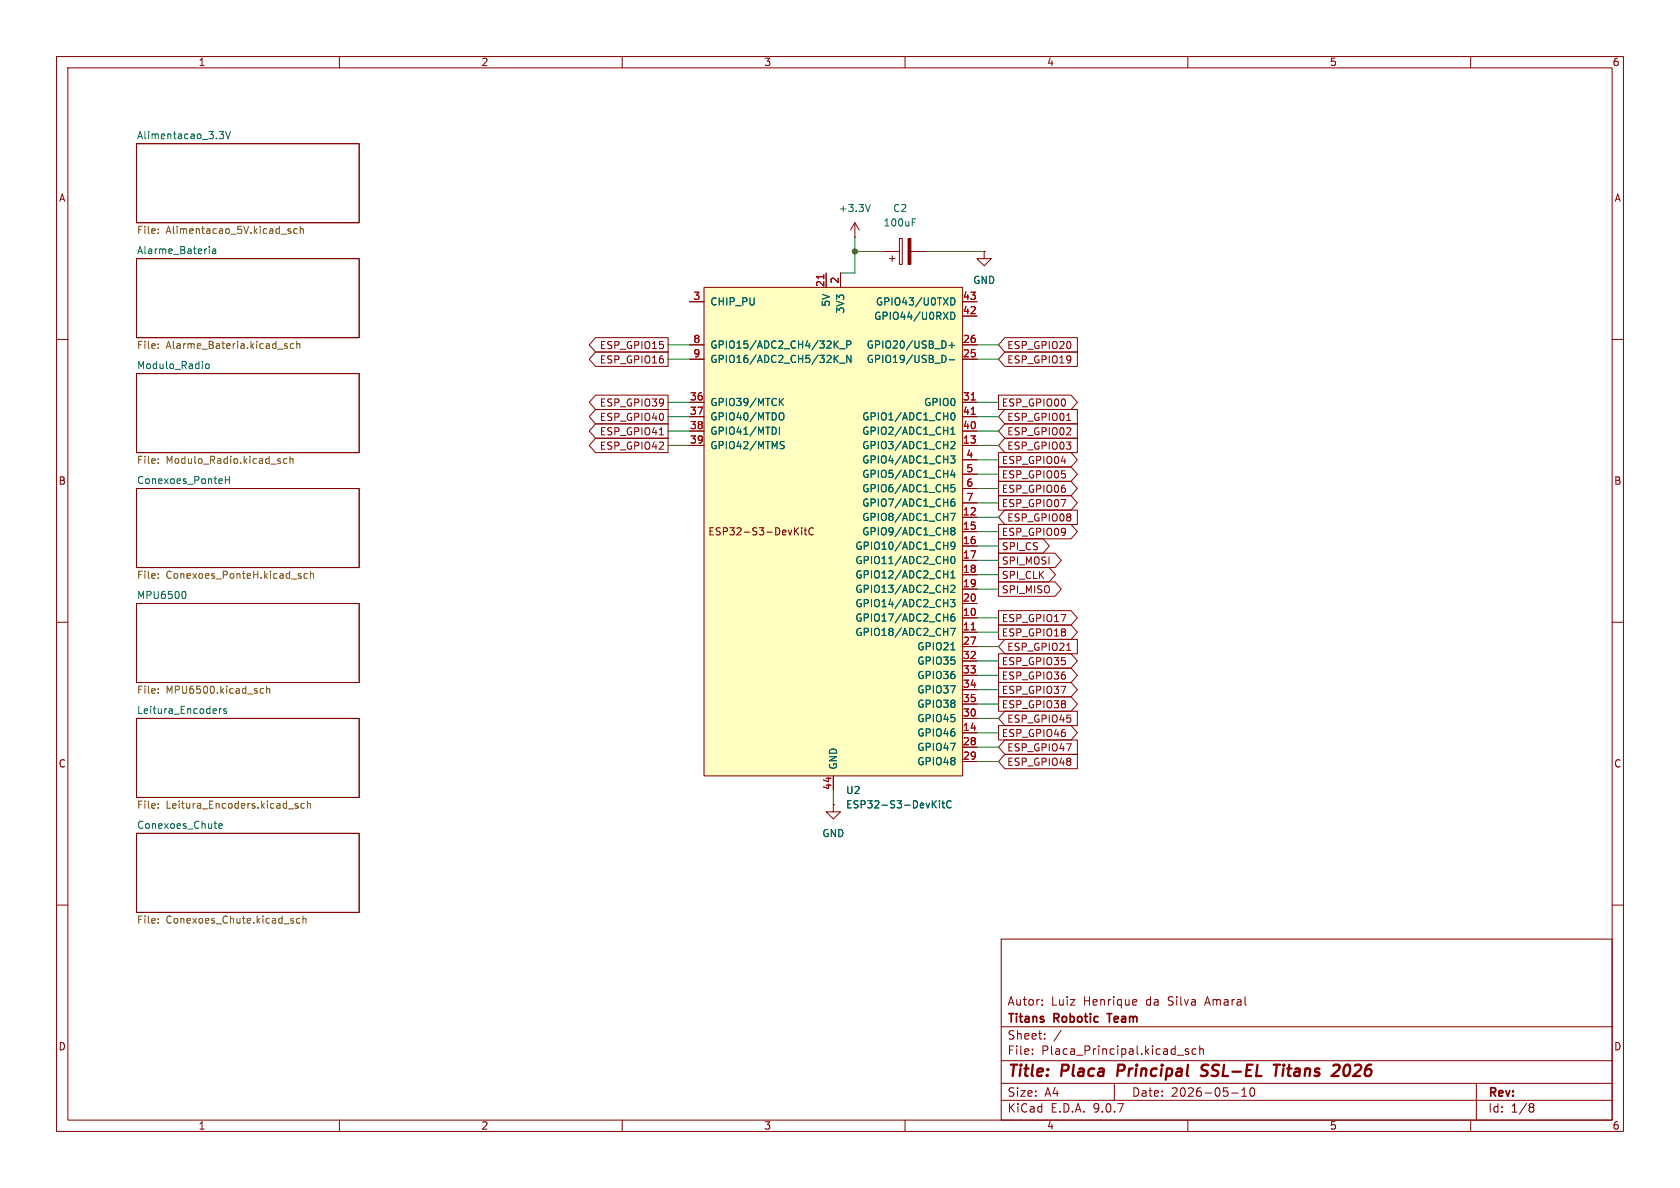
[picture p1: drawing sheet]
(kicad_sch
 (version 20250114)
 (generator "eeschema")
 (generator_version "9.0")
 (paper "A4")
 (title_block
  (title "Placa Principal SSL-EL Titans 2026")
  (date "2026-05-10")
  (company "Titans Robotic Team")
  (comment 1 "Autor: Luiz Henrique da Silva Amaral"))
 (lib_symbols
  (symbol "Device:C_Polarized"
   (pin_numbers (hide yes))
   (pin_names
    (offset 0.254)) (exclude_from_sim no) (in_bom yes) (on_board yes)
   (property "Reference" "C" (at 0.635 2.54 0) (effects (font (size 1.27 1.27)) (justify left)))
   (property "Value" "C_Polarized" (at 0.635 -2.54 0) (effects (font (size 1.27 1.27)) (justify left)))
   (property "Footprint" "" (at 0.9652 -3.81 0) (effects (font (size 1.27 1.27)) (hide yes)))
   (property "Datasheet" "~" (at 0 0 0) (effects (font (size 1.27 1.27)) (hide yes)))
   (property "Description" "Polarized capacitor" (at 0 0 0) (effects (font (size 1.27 1.27)) (hide yes)))
   (symbol "C_Polarized_0_1"
    (rectangle (start -2.286 0.508) (end 2.286 1.016) (stroke (width 0) (type default)) (fill (type none)))
    (polyline (pts (xy -1.778 2.286) (xy -0.762 2.286)) (stroke (width 0) (type default)) (fill (type none)))
    (polyline (pts (xy -1.27 2.794) (xy -1.27 1.778)) (stroke (width 0) (type default)) (fill (type none)))
    (rectangle (start 2.286 -0.508) (end -2.286 -1.016) (stroke (width 0) (type default)) (fill (type outline))))
   (symbol "C_Polarized_1_1"
    (pin passive line (at 0 3.81 270) (length 2.794) (name "~" (effects (font (size 1.27 1.27)))) (number "1" (effects (font (size 1.27 1.27)))))
    (pin passive line (at 0 -3.81 90) (length 2.794) (name "~" (effects (font (size 1.27 1.27)))) (number "2" (effects (font (size 1.27 1.27))))))
   (embedded_fonts no))
  (symbol "PCM_Espressif:ESP32-S3-DevKitC"
   (pin_names
    (offset 1.016)) (exclude_from_sim no) (in_bom yes) (on_board yes)
   (property "Reference" "U" (at -22.86 48.26 0) (effects (font (size 1.27 1.27)) (justify left)))
   (property "Value" "ESP32-S3-DevKitC" (at -22.86 45.72 0) (effects (font (size 1.27 1.27)) (justify left)))
   (property "Footprint" "PCM_Espressif:ESP32-S3-DevKitC" (at 0 -57.15 0) (effects (font (size 1.27 1.27)) (hide yes)))
   (property "Datasheet" "" (at -59.69 -2.54 0) (effects (font (size 1.27 1.27)) (hide yes)))
   (property "Description" "ESP32-S3-DevKitC" (at 0 0 0) (effects (font (size 1.27 1.27)) (hide yes)))
   (symbol "ESP32-S3-DevKitC_0_0"
    (text "ESP32-S3-DevKitC" (at -12.7 0 0) (effects (font (size 1.27 1.27))))
    (pin bidirectional line (at -25.4 15.24 0) (length 2.54) (name "GPIO42/MTMS" (effects (font (size 1.27 1.27)))) (number "39" (effects (font (size 1.27 1.27)))))
    (pin power_in line (at 0 -45.72 90) (length 2.54) (name "GND" (effects (font (size 1.27 1.27)))) (number "44" (effects (font (size 1.27 1.27)))))
    (pin bidirectional line (at 25.4 40.64 180) (length 2.54) (name "GPIO43/U0TXD" (effects (font (size 1.27 1.27)))) (number "43" (effects (font (size 1.27 1.27)))))
    (pin bidirectional line (at 25.4 38.1 180) (length 2.54) (name "GPIO44/U0RXD" (effects (font (size 1.27 1.27)))) (number "42" (effects (font (size 1.27 1.27)))))
    (pin bidirectional line (at 25.4 20.32 180) (length 2.54) (name "GPIO1/ADC1_CH0" (effects (font (size 1.27 1.27)))) (number "41" (effects (font (size 1.27 1.27)))))
    (pin bidirectional line (at 25.4 17.78 180) (length 2.54) (name "GPIO2/ADC1_CH1" (effects (font (size 1.27 1.27)))) (number "40" (effects (font (size 1.27 1.27)))))
    (pin bidirectional line (at 25.4 -10.16 180) (length 2.54) (name "GPIO13/ADC2_CH2" (effects (font (size 1.27 1.27)))) (number "19" (effects (font (size 1.27 1.27)))))
    (pin bidirectional line (at 25.4 -35.56 180) (length 2.54) (name "GPIO46" (effects (font (size 1.27 1.27)))) (number "14" (effects (font (size 1.27 1.27))))))
   (symbol "ESP32-S3-DevKitC_0_1"
    (rectangle (start -22.86 43.18) (end 22.86 -43.18) (stroke (width 0) (type default)) (fill (type background)))
    (pin power_in line (at 1.27 45.72 270) (length 2.54) (name "3V3" (effects (font (size 1.27 1.27)))) (number "2" (effects (font (size 1.27 1.27))))))
   (symbol "ESP32-S3-DevKitC_1_1"
    (pin input line (at -25.4 40.64 0) (length 2.54) (name "CHIP_PU" (effects (font (size 1.27 1.27)))) (number "3" (effects (font (size 1.27 1.27)))))
    (pin bidirectional line (at -25.4 33.02 0) (length 2.54) (name "GPIO15/ADC2_CH4/32K_P" (effects (font (size 1.27 1.27)))) (number "8" (effects (font (size 1.27 1.27)))))
    (pin bidirectional line (at -25.4 30.48 0) (length 2.54) (name "GPIO16/ADC2_CH5/32K_N" (effects (font (size 1.27 1.27)))) (number "9" (effects (font (size 1.27 1.27)))))
    (pin bidirectional line (at -25.4 22.86 0) (length 2.54) (name "GPIO39/MTCK" (effects (font (size 1.27 1.27)))) (number "36" (effects (font (size 1.27 1.27)))))
    (pin bidirectional line (at -25.4 20.32 0) (length 2.54) (name "GPIO40/MTDO" (effects (font (size 1.27 1.27)))) (number "37" (effects (font (size 1.27 1.27)))))
    (pin bidirectional line (at -25.4 17.78 0) (length 2.54) (name "GPIO41/MTDI" (effects (font (size 1.27 1.27)))) (number "38" (effects (font (size 1.27 1.27)))))
    (pin power_in line (at -1.27 45.72 270) (length 2.54) (name "5V" (effects (font (size 1.27 1.27)))) (number "21" (effects (font (size 1.27 1.27)))))
    (pin passive line (at 0 -45.72 90) (length 2.54) (hide yes) (name "GND" (effects (font (size 1.27 1.27)))) (number "22" (effects (font (size 1.27 1.27)))))
    (pin passive line (at 0 -45.72 90) (length 2.54) (hide yes) (name "GND" (effects (font (size 1.27 1.27)))) (number "23" (effects (font (size 1.27 1.27)))))
    (pin passive line (at 0 -45.72 90) (length 2.54) (hide yes) (name "GND" (effects (font (size 1.27 1.27)))) (number "24" (effects (font (size 1.27 1.27)))))
    (pin passive line (at 1.27 45.72 270) (length 2.54) (hide yes) (name "3V3" (effects (font (size 1.27 1.27)))) (number "1" (effects (font (size 1.27 1.27)))))
    (pin bidirectional line (at 25.4 33.02 180) (length 2.54) (name "GPIO20/USB_D+" (effects (font (size 1.27 1.27)))) (number "26" (effects (font (size 1.27 1.27)))))
    (pin bidirectional line (at 25.4 30.48 180) (length 2.54) (name "GPIO19/USB_D-" (effects (font (size 1.27 1.27)))) (number "25" (effects (font (size 1.27 1.27)))))
    (pin bidirectional line (at 25.4 22.86 180) (length 2.54) (name "GPIO0" (effects (font (size 1.27 1.27)))) (number "31" (effects (font (size 1.27 1.27)))))
    (pin bidirectional line (at 25.4 15.24 180) (length 2.54) (name "GPIO3/ADC1_CH2" (effects (font (size 1.27 1.27)))) (number "13" (effects (font (size 1.27 1.27)))))
    (pin bidirectional line (at 25.4 12.7 180) (length 2.54) (name "GPIO4/ADC1_CH3" (effects (font (size 1.27 1.27)))) (number "4" (effects (font (size 1.27 1.27)))))
    (pin bidirectional line (at 25.4 10.16 180) (length 2.54) (name "GPIO5/ADC1_CH4" (effects (font (size 1.27 1.27)))) (number "5" (effects (font (size 1.27 1.27)))))
    (pin bidirectional line (at 25.4 7.62 180) (length 2.54) (name "GPIO6/ADC1_CH5" (effects (font (size 1.27 1.27)))) (number "6" (effects (font (size 1.27 1.27)))))
    (pin bidirectional line (at 25.4 5.08 180) (length 2.54) (name "GPIO7/ADC1_CH6" (effects (font (size 1.27 1.27)))) (number "7" (effects (font (size 1.27 1.27)))))
    (pin bidirectional line (at 25.4 2.54 180) (length 2.54) (name "GPIO8/ADC1_CH7" (effects (font (size 1.27 1.27)))) (number "12" (effects (font (size 1.27 1.27)))))
    (pin bidirectional line (at 25.4 0 180) (length 2.54) (name "GPIO9/ADC1_CH8" (effects (font (size 1.27 1.27)))) (number "15" (effects (font (size 1.27 1.27)))))
    (pin bidirectional line (at 25.4 -2.54 180) (length 2.54) (name "GPIO10/ADC1_CH9" (effects (font (size 1.27 1.27)))) (number "16" (effects (font (size 1.27 1.27)))))
    (pin bidirectional line (at 25.4 -5.08 180) (length 2.54) (name "GPIO11/ADC2_CH0" (effects (font (size 1.27 1.27)))) (number "17" (effects (font (size 1.27 1.27)))))
    (pin bidirectional line (at 25.4 -7.62 180) (length 2.54) (name "GPIO12/ADC2_CH1" (effects (font (size 1.27 1.27)))) (number "18" (effects (font (size 1.27 1.27)))))
    (pin bidirectional line (at 25.4 -12.7 180) (length 2.54) (name "GPIO14/ADC2_CH3" (effects (font (size 1.27 1.27)))) (number "20" (effects (font (size 1.27 1.27)))))
    (pin bidirectional line (at 25.4 -15.24 180) (length 2.54) (name "GPIO17/ADC2_CH6" (effects (font (size 1.27 1.27)))) (number "10" (effects (font (size 1.27 1.27)))))
    (pin bidirectional line (at 25.4 -17.78 180) (length 2.54) (name "GPIO18/ADC2_CH7" (effects (font (size 1.27 1.27)))) (number "11" (effects (font (size 1.27 1.27)))))
    (pin bidirectional line (at 25.4 -20.32 180) (length 2.54) (name "GPIO21" (effects (font (size 1.27 1.27)))) (number "27" (effects (font (size 1.27 1.27)))))
    (pin bidirectional line (at 25.4 -22.86 180) (length 2.54) (name "GPIO35" (effects (font (size 1.27 1.27)))) (number "32" (effects (font (size 1.27 1.27)))))
    (pin bidirectional line (at 25.4 -25.4 180) (length 2.54) (name "GPIO36" (effects (font (size 1.27 1.27)))) (number "33" (effects (font (size 1.27 1.27)))))
    (pin bidirectional line (at 25.4 -27.94 180) (length 2.54) (name "GPIO37" (effects (font (size 1.27 1.27)))) (number "34" (effects (font (size 1.27 1.27)))))
    (pin bidirectional line (at 25.4 -30.48 180) (length 2.54) (name "GPIO38" (effects (font (size 1.27 1.27)))) (number "35" (effects (font (size 1.27 1.27)))))
    (pin bidirectional line (at 25.4 -33.02 180) (length 2.54) (name "GPIO45" (effects (font (size 1.27 1.27)))) (number "30" (effects (font (size 1.27 1.27)))))
    (pin bidirectional line (at 25.4 -38.1 180) (length 2.54) (name "GPIO47" (effects (font (size 1.27 1.27)))) (number "28" (effects (font (size 1.27 1.27)))))
    (pin bidirectional line (at 25.4 -40.64 180) (length 2.54) (name "GPIO48" (effects (font (size 1.27 1.27)))) (number "29" (effects (font (size 1.27 1.27))))))
   (embedded_fonts no))
  (symbol "power:+3.3V"
   (power)
   (pin_numbers (hide yes))
   (pin_names
    (offset 0) (hide yes)) (exclude_from_sim no) (in_bom yes) (on_board yes)
   (property "Reference" "#PWR" (at 0 -3.81 0) (effects (font (size 1.27 1.27)) (hide yes)))
   (property "Value" "+3.3V" (at 0 3.556 0) (effects (font (size 1.27 1.27))))
   (property "Footprint" "" (at 0 0 0) (effects (font (size 1.27 1.27)) (hide yes)))
   (property "Datasheet" "" (at 0 0 0) (effects (font (size 1.27 1.27)) (hide yes)))
   (property "Description" "Power symbol creates a global label with name \"+3.3V\"" (at 0 0 0) (effects (font (size 1.27 1.27)) (hide yes)))
   (symbol "+3.3V_0_1"
    (polyline (pts (xy -0.762 1.27) (xy 0 2.54)) (stroke (width 0) (type default)) (fill (type none)))
    (polyline (pts (xy 0 2.54) (xy 0.762 1.27)) (stroke (width 0) (type default)) (fill (type none)))
    (polyline (pts (xy 0 0) (xy 0 2.54)) (stroke (width 0) (type default)) (fill (type none))))
   (symbol "+3.3V_1_1"
    (pin power_in line (at 0 0 90) (length 0) (name "~" (effects (font (size 1.27 1.27)))) (number "1" (effects (font (size 1.27 1.27))))))
   (embedded_fonts no))
  (symbol "power:GND"
   (power)
   (pin_numbers (hide yes))
   (pin_names
    (offset 0) (hide yes)) (exclude_from_sim no) (in_bom yes) (on_board yes)
   (property "Reference" "#PWR" (at 0 -6.35 0) (effects (font (size 1.27 1.27)) (hide yes)))
   (property "Value" "GND" (at 0 -3.81 0) (effects (font (size 1.27 1.27))))
   (property "Footprint" "" (at 0 0 0) (effects (font (size 1.27 1.27)) (hide yes)))
   (property "Datasheet" "" (at 0 0 0) (effects (font (size 1.27 1.27)) (hide yes)))
   (property "Description" "Power symbol creates a global label with name \"GND\" , ground" (at 0 0 0) (effects (font (size 1.27 1.27)) (hide yes)))
   (symbol "GND_0_1"
    (polyline (pts (xy 0 0) (xy 0 -1.27) (xy 1.27 -1.27) (xy 0 -2.54) (xy -1.27 -1.27) (xy 0 -1.27)) (stroke (width 0) (type default)) (fill (type none))))
   (symbol "GND_1_1"
    (pin power_in line (at 0 0 270) (length 0) (name "~" (effects (font (size 1.27 1.27)))) (number "1" (effects (font (size 1.27 1.27))))))
   (embedded_fonts no)))
 (junction
  (at 151.13 44.45)
  (diameter 0)
  (color 0 0 0 0))
 (wire
  (pts (xy 172.72 129.54) (xy 176.53 129.54))
  (stroke (width 0) (type default)))
 (wire
  (pts (xy 172.72 114.3) (xy 176.53 114.3))
  (stroke (width 0) (type default)))
 (wire
  (pts (xy 172.72 73.66) (xy 176.53 73.66))
  (stroke (width 0) (type default)))
 (wire
  (pts (xy 147.32 139.7) (xy 147.32 142.24))
  (stroke (width 0) (type default)))
 (wire
  (pts (xy 172.72 88.9) (xy 176.53 88.9))
  (stroke (width 0) (type default)))
 (wire
  (pts (xy 172.72 93.98) (xy 176.53 93.98))
  (stroke (width 0) (type default)))
 (wire
  (pts (xy 151.13 48.26) (xy 151.13 44.45))
  (stroke (width 0) (type default)))
 (wire
  (pts (xy 172.72 96.52) (xy 176.53 96.52))
  (stroke (width 0) (type default)))
 (wire
  (pts (xy 172.72 81.28) (xy 176.53 81.28))
  (stroke (width 0) (type default)))
 (wire
  (pts (xy 151.13 44.45) (xy 156.21 44.45))
  (stroke (width 0) (type default)))
 (wire
  (pts (xy 172.72 132.08) (xy 176.53 132.08))
  (stroke (width 0) (type default)))
 (wire
  (pts (xy 172.72 119.38) (xy 176.53 119.38))
  (stroke (width 0) (type default)))
 (wire
  (pts (xy 172.72 76.2) (xy 176.53 76.2))
  (stroke (width 0) (type default)))
 (wire
  (pts (xy 172.72 83.82) (xy 176.53 83.82))
  (stroke (width 0) (type default)))
 (wire
  (pts (xy 118.11 71.12) (xy 121.92 71.12))
  (stroke (width 0) (type default)))
 (wire
  (pts (xy 172.72 127) (xy 176.53 127))
  (stroke (width 0) (type default)))
 (wire
  (pts (xy 118.11 76.2) (xy 121.92 76.2))
  (stroke (width 0) (type default)))
 (wire
  (pts (xy 118.11 73.66) (xy 121.92 73.66))
  (stroke (width 0) (type default)))
 (wire
  (pts (xy 172.72 104.14) (xy 176.53 104.14))
  (stroke (width 0) (type default)))
 (wire
  (pts (xy 172.72 86.36) (xy 176.53 86.36))
  (stroke (width 0) (type default)))
 (wire
  (pts (xy 172.72 78.74) (xy 176.53 78.74))
  (stroke (width 0) (type default)))
 (wire
  (pts (xy 118.11 78.74) (xy 121.92 78.74))
  (stroke (width 0) (type default)))
 (wire
  (pts (xy 163.83 44.45) (xy 173.99 44.45))
  (stroke (width 0) (type default)))
 (wire
  (pts (xy 172.72 71.12) (xy 176.53 71.12))
  (stroke (width 0) (type default)))
 (wire
  (pts (xy 172.72 99.06) (xy 176.53 99.06))
  (stroke (width 0) (type default)))
 (wire
  (pts (xy 172.72 121.92) (xy 176.53 121.92))
  (stroke (width 0) (type default)))
 (wire
  (pts (xy 151.13 44.45) (xy 151.13 41.91))
  (stroke (width 0) (type default)))
 (wire
  (pts (xy 172.72 109.22) (xy 176.53 109.22))
  (stroke (width 0) (type default)))
 (wire
  (pts (xy 172.72 101.6) (xy 176.53 101.6))
  (stroke (width 0) (type default)))
 (wire
  (pts (xy 172.72 60.96) (xy 176.53 60.96))
  (stroke (width 0) (type default)))
 (wire
  (pts (xy 172.72 124.46) (xy 176.53 124.46))
  (stroke (width 0) (type default)))
 (wire
  (pts (xy 172.72 91.44) (xy 176.53 91.44))
  (stroke (width 0) (type default)))
 (wire
  (pts (xy 172.72 134.62) (xy 176.53 134.62))
  (stroke (width 0) (type default)))
 (wire
  (pts (xy 148.59 48.26) (xy 151.13 48.26))
  (stroke (width 0) (type default)))
 (wire
  (pts (xy 118.11 63.5) (xy 121.92 63.5))
  (stroke (width 0) (type default)))
 (wire
  (pts (xy 172.72 116.84) (xy 176.53 116.84))
  (stroke (width 0) (type default)))
 (wire
  (pts (xy 172.72 63.5) (xy 176.53 63.5))
  (stroke (width 0) (type default)))
 (wire
  (pts (xy 172.72 111.76) (xy 176.53 111.76))
  (stroke (width 0) (type default)))
 (wire
  (pts (xy 118.11 60.96) (xy 121.92 60.96))
  (stroke (width 0) (type default)))
 (global_label "ESP_GPIO07"
  (shape output)
  (at 176.53 88.9 0)
  (fields_autoplaced yes)
  (effects (font (size 1.27 1.27)) (justify left))
  (property "Intersheetrefs" "${INTERSHEET_REFS}" (at 191.0056 88.9 0) (effects (font (size 1.27 1.27)) (justify left) (hide yes))))
 (global_label "ESP_GPIO05"
  (shape output)
  (at 176.53 83.82 0)
  (fields_autoplaced yes)
  (effects (font (size 1.27 1.27)) (justify left))
  (property "Intersheetrefs" "${INTERSHEET_REFS}" (at 191.0056 83.82 0) (effects (font (size 1.27 1.27)) (justify left) (hide yes))))
 (global_label "ESP_GPIO00"
  (shape output)
  (at 176.53 71.12 0)
  (fields_autoplaced yes)
  (effects (font (size 1.27 1.27)) (justify left))
  (property "Intersheetrefs" "${INTERSHEET_REFS}" (at 191.0056 71.12 0) (effects (font (size 1.27 1.27)) (justify left) (hide yes))))
 (global_label "ESP_GPIO06"
  (shape output)
  (at 176.53 86.36 0)
  (fields_autoplaced yes)
  (effects (font (size 1.27 1.27)) (justify left))
  (property "Intersheetrefs" "${INTERSHEET_REFS}" (at 191.0056 86.36 0) (effects (font (size 1.27 1.27)) (justify left) (hide yes))))
 (global_label "ESP_GPIO37"
  (shape output)
  (at 176.53 121.92 0)
  (fields_autoplaced yes)
  (effects (font (size 1.27 1.27)) (justify left))
  (property "Intersheetrefs" "${INTERSHEET_REFS}" (at 191.0056 121.92 0) (effects (font (size 1.27 1.27)) (justify left) (hide yes))))
 (global_label "ESP_GPIO35"
  (shape output)
  (at 176.53 116.84 0)
  (fields_autoplaced yes)
  (effects (font (size 1.27 1.27)) (justify left))
  (property "Intersheetrefs" "${INTERSHEET_REFS}" (at 191.0056 116.84 0) (effects (font (size 1.27 1.27)) (justify left) (hide yes))))
 (global_label "ESP_GPIO19"
  (shape input)
  (at 176.53 63.5 0)
  (fields_autoplaced yes)
  (effects (font (size 1.27 1.27)) (justify left))
  (property "Intersheetrefs" "${INTERSHEET_REFS}" (at 191.0056 63.5 0) (effects (font (size 1.27 1.27)) (justify left) (hide yes))))
 (global_label "ESP_GPIO08"
  (shape input)
  (at 176.53 91.44 0)
  (fields_autoplaced yes)
  (effects (font (size 1.27 1.27)) (justify left))
  (property "Intersheetrefs" "${INTERSHEET_REFS}" (at 191.0056 91.44 0) (effects (font (size 1.27 1.27)) (justify left) (hide yes))))
 (global_label "ESP_GPIO01"
  (shape input)
  (at 176.53 73.66 0)
  (fields_autoplaced yes)
  (effects (font (size 1.27 1.27)) (justify left))
  (property "Intersheetrefs" "${INTERSHEET_REFS}" (at 191.0056 73.66 0) (effects (font (size 1.27 1.27)) (justify left) (hide yes))))
 (global_label "ESP_GPIO47"
  (shape input)
  (at 176.53 132.08 0)
  (fields_autoplaced yes)
  (effects (font (size 1.27 1.27)) (justify left))
  (property "Intersheetrefs" "${INTERSHEET_REFS}" (at 191.0056 132.08 0) (effects (font (size 1.27 1.27)) (justify left) (hide yes))))
 (global_label "SPI_CLK"
  (shape output)
  (at 176.53 101.6 0)
  (fields_autoplaced yes)
  (effects (font (size 1.27 1.27)) (justify left))
  (property "Intersheetrefs" "${INTERSHEET_REFS}" (at 187.1352 101.6 0) (effects (font (size 1.27 1.27)) (justify left) (hide yes))))
 (global_label "ESP_GPIO45"
  (shape input)
  (at 176.53 127 0)
  (fields_autoplaced yes)
  (effects (font (size 1.27 1.27)) (justify left))
  (property "Intersheetrefs" "${INTERSHEET_REFS}" (at 191.0056 127 0) (effects (font (size 1.27 1.27)) (justify left) (hide yes))))
 (global_label "ESP_GPIO20"
  (shape input)
  (at 176.53 60.96 0)
  (fields_autoplaced yes)
  (effects (font (size 1.27 1.27)) (justify left))
  (property "Intersheetrefs" "${INTERSHEET_REFS}" (at 191.0056 60.96 0) (effects (font (size 1.27 1.27)) (justify left) (hide yes))))
 (global_label "SPI_CS"
  (shape output)
  (at 176.53 96.52 0)
  (fields_autoplaced yes)
  (effects (font (size 1.27 1.27)) (justify left))
  (property "Intersheetrefs" "${INTERSHEET_REFS}" (at 186.0466 96.52 0) (effects (font (size 1.27 1.27)) (justify left) (hide yes))))
 (global_label "ESP_GPIO16"
  (shape output)
  (at 118.11 63.5 180)
  (fields_autoplaced yes)
  (effects (font (size 1.27 1.27)) (justify right))
  (property "Intersheetrefs" "${INTERSHEET_REFS}" (at 103.6344 63.5 0) (effects (font (size 1.27 1.27)) (justify right) (hide yes))))
 (global_label "ESP_GPIO41"
  (shape output)
  (at 118.11 76.2 180)
  (fields_autoplaced yes)
  (effects (font (size 1.27 1.27)) (justify right))
  (property "Intersheetrefs" "${INTERSHEET_REFS}" (at 103.6344 76.2 0) (effects (font (size 1.27 1.27)) (justify right) (hide yes))))
 (global_label "ESP_GPIO38"
  (shape output)
  (at 176.53 124.46 0)
  (fields_autoplaced yes)
  (effects (font (size 1.27 1.27)) (justify left))
  (property "Intersheetrefs" "${INTERSHEET_REFS}" (at 191.0056 124.46 0) (effects (font (size 1.27 1.27)) (justify left) (hide yes))))
 (global_label "ESP_GPIO36"
  (shape output)
  (at 176.53 119.38 0)
  (fields_autoplaced yes)
  (effects (font (size 1.27 1.27)) (justify left))
  (property "Intersheetrefs" "${INTERSHEET_REFS}" (at 191.0056 119.38 0) (effects (font (size 1.27 1.27)) (justify left) (hide yes))))
 (global_label "ESP_GPIO18"
  (shape output)
  (at 176.53 111.76 0)
  (fields_autoplaced yes)
  (effects (font (size 1.27 1.27)) (justify left))
  (property "Intersheetrefs" "${INTERSHEET_REFS}" (at 191.0056 111.76 0) (effects (font (size 1.27 1.27)) (justify left) (hide yes))))
 (global_label "ESP_GPIO42"
  (shape output)
  (at 118.11 78.74 180)
  (fields_autoplaced yes)
  (effects (font (size 1.27 1.27)) (justify right))
  (property "Intersheetrefs" "${INTERSHEET_REFS}" (at 103.6344 78.74 0) (effects (font (size 1.27 1.27)) (justify right) (hide yes))))
 (global_label "ESP_GPIO39"
  (shape output)
  (at 118.11 71.12 180)
  (fields_autoplaced yes)
  (effects (font (size 1.27 1.27)) (justify right))
  (property "Intersheetrefs" "${INTERSHEET_REFS}" (at 103.6344 71.12 0) (effects (font (size 1.27 1.27)) (justify right) (hide yes))))
 (global_label "ESP_GPIO17"
  (shape output)
  (at 176.53 109.22 0)
  (fields_autoplaced yes)
  (effects (font (size 1.27 1.27)) (justify left))
  (property "Intersheetrefs" "${INTERSHEET_REFS}" (at 191.0056 109.22 0) (effects (font (size 1.27 1.27)) (justify left) (hide yes))))
 (global_label "ESP_GPIO04"
  (shape output)
  (at 176.53 81.28 0)
  (fields_autoplaced yes)
  (effects (font (size 1.27 1.27)) (justify left))
  (property "Intersheetrefs" "${INTERSHEET_REFS}" (at 191.0056 81.28 0) (effects (font (size 1.27 1.27)) (justify left) (hide yes))))
 (global_label "ESP_GPIO02"
  (shape input)
  (at 176.53 76.2 0)
  (fields_autoplaced yes)
  (effects (font (size 1.27 1.27)) (justify left))
  (property "Intersheetrefs" "${INTERSHEET_REFS}" (at 191.0056 76.2 0) (effects (font (size 1.27 1.27)) (justify left) (hide yes))))
 (global_label "SPI_MOSI"
  (shape output)
  (at 176.53 99.06 0)
  (fields_autoplaced yes)
  (effects (font (size 1.27 1.27)) (justify left))
  (property "Intersheetrefs" "${INTERSHEET_REFS}" (at 188.1633 99.06 0) (effects (font (size 1.27 1.27)) (justify left) (hide yes))))
 (global_label "ESP_GPIO21"
  (shape input)
  (at 176.53 114.3 0)
  (fields_autoplaced yes)
  (effects (font (size 1.27 1.27)) (justify left))
  (property "Intersheetrefs" "${INTERSHEET_REFS}" (at 191.0056 114.3 0) (effects (font (size 1.27 1.27)) (justify left) (hide yes))))
 (global_label "ESP_GPIO48"
  (shape input)
  (at 176.53 134.62 0)
  (fields_autoplaced yes)
  (effects (font (size 1.27 1.27)) (justify left))
  (property "Intersheetrefs" "${INTERSHEET_REFS}" (at 191.0056 134.62 0) (effects (font (size 1.27 1.27)) (justify left) (hide yes))))
 (global_label "ESP_GPIO03"
  (shape input)
  (at 176.53 78.74 0)
  (fields_autoplaced yes)
  (effects (font (size 1.27 1.27)) (justify left))
  (property "Intersheetrefs" "${INTERSHEET_REFS}" (at 191.0056 78.74 0) (effects (font (size 1.27 1.27)) (justify left) (hide yes))))
 (global_label "ESP_GPIO09"
  (shape output)
  (at 176.53 93.98 0)
  (fields_autoplaced yes)
  (effects (font (size 1.27 1.27)) (justify left))
  (property "Intersheetrefs" "${INTERSHEET_REFS}" (at 191.0056 93.98 0) (effects (font (size 1.27 1.27)) (justify left) (hide yes))))
 (global_label "SPI_MISO"
  (shape output)
  (at 176.53 104.14 0)
  (fields_autoplaced yes)
  (effects (font (size 1.27 1.27)) (justify left))
  (property "Intersheetrefs" "${INTERSHEET_REFS}" (at 188.1633 104.14 0) (effects (font (size 1.27 1.27)) (justify left) (hide yes))))
 (global_label "ESP_GPIO15"
  (shape output)
  (at 118.11 60.96 180)
  (fields_autoplaced yes)
  (effects (font (size 1.27 1.27)) (justify right))
  (property "Intersheetrefs" "${INTERSHEET_REFS}" (at 103.6344 60.96 0) (effects (font (size 1.27 1.27)) (justify right) (hide yes))))
 (global_label "ESP_GPIO46"
  (shape output)
  (at 176.53 129.54 0)
  (fields_autoplaced yes)
  (effects (font (size 1.27 1.27)) (justify left))
  (property "Intersheetrefs" "${INTERSHEET_REFS}" (at 191.0056 129.54 0) (effects (font (size 1.27 1.27)) (justify left) (hide yes))))
 (global_label "ESP_GPIO40"
  (shape output)
  (at 118.11 73.66 180)
  (fields_autoplaced yes)
  (effects (font (size 1.27 1.27)) (justify right))
  (property "Intersheetrefs" "${INTERSHEET_REFS}" (at 103.6344 73.66 0) (effects (font (size 1.27 1.27)) (justify right) (hide yes))))
 (symbol
  (lib_id "PCM_Espressif:ESP32-S3-DevKitC")
  (at 147.32 93.98 0)
  (unit 1)
  (exclude_from_sim no)
  (in_bom yes)
  (on_board yes)
  (dnp no)
  (fields_autoplaced yes)
  (property "Reference" "U2" (at 149.4633 139.7 0) (effects (font (size 1.27 1.27)) (justify left)))
  (property "Value" "ESP32-S3-DevKitC" (at 149.4633 142.24 0) (effects (font (size 1.27 1.27)) (justify left)))
  (property "Footprint" "PCM_Espressif:ESP32-S3-DevKitC" (at 147.32 151.13 0) (effects (font (size 1.27 1.27)) (hide yes)))
  (property "Datasheet" "" (at 87.63 96.52 0) (effects (font (size 1.27 1.27)) (hide yes)))
  (property "Description" "ESP32-S3-DevKitC" (at 147.32 93.98 0) (effects (font (size 1.27 1.27)) (hide yes)))
  (pin "20")
  (pin "24")
  (pin "44")
  (pin "23")
  (pin "26")
  (pin "13")
  (pin "29")
  (pin "41")
  (pin "14")
  (pin "39")
  (pin "19")
  (pin "25")
  (pin "33")
  (pin "4")
  (pin "17")
  (pin "42")
  (pin "35")
  (pin "5")
  (pin "6")
  (pin "12")
  (pin "9")
  (pin "34")
  (pin "18")
  (pin "28")
  (pin "7")
  (pin "11")
  (pin "21")
  (pin "22")
  (pin "3")
  (pin "31")
  (pin "40")
  (pin "10")
  (pin "8")
  (pin "15")
  (pin "43")
  (pin "37")
  (pin "2")
  (pin "1")
  (pin "16")
  (pin "27")
  (pin "32")
  (pin "36")
  (pin "38")
  (pin "30"))
 (symbol
  (lib_id "power:+3.3V")
  (at 151.13 41.91 0)
  (unit 1)
  (exclude_from_sim no)
  (in_bom yes)
  (on_board yes)
  (dnp no)
  (fields_autoplaced yes)
  (property "Reference" "#PWR019" (at 151.13 45.72 0) (effects (font (size 1.27 1.27)) (hide yes)))
  (property "Value" "+3.3V" (at 151.13 36.83 0) (effects (font (size 1.27 1.27))))
  (property "Footprint" "" (at 151.13 41.91 0) (effects (font (size 1.27 1.27)) (hide yes)))
  (property "Datasheet" "" (at 151.13 41.91 0) (effects (font (size 1.27 1.27)) (hide yes)))
  (property "Description" "Power symbol creates a global label with name \"+3.3V\"" (at 151.13 41.91 0) (effects (font (size 1.27 1.27)) (hide yes)))
  (pin "1"))
 (symbol
  (lib_id "power:GND")
  (at 173.99 44.45 0)
  (unit 1)
  (exclude_from_sim no)
  (in_bom yes)
  (on_board yes)
  (dnp no)
  (fields_autoplaced yes)
  (property "Reference" "#PWR024" (at 173.99 50.8 0) (effects (font (size 1.27 1.27)) (hide yes)))
  (property "Value" "GND" (at 173.99 49.53 0) (effects (font (size 1.27 1.27))))
  (property "Footprint" "" (at 173.99 44.45 0) (effects (font (size 1.27 1.27)) (hide yes)))
  (property "Datasheet" "" (at 173.99 44.45 0) (effects (font (size 1.27 1.27)) (hide yes)))
  (property "Description" "Power symbol creates a global label with name \"GND\" , ground" (at 173.99 44.45 0) (effects (font (size 1.27 1.27)) (hide yes)))
  (pin "1"))
 (symbol
  (lib_id "power:GND")
  (at 147.32 142.24 0)
  (unit 1)
  (exclude_from_sim no)
  (in_bom yes)
  (on_board yes)
  (dnp no)
  (fields_autoplaced yes)
  (property "Reference" "#PWR012" (at 147.32 148.59 0) (effects (font (size 1.27 1.27)) (hide yes)))
  (property "Value" "GND" (at 147.32 147.32 0) (effects (font (size 1.27 1.27))))
  (property "Footprint" "" (at 147.32 142.24 0) (effects (font (size 1.27 1.27)) (hide yes)))
  (property "Datasheet" "" (at 147.32 142.24 0) (effects (font (size 1.27 1.27)) (hide yes)))
  (property "Description" "Power symbol creates a global label with name \"GND\" , ground" (at 147.32 142.24 0) (effects (font (size 1.27 1.27)) (hide yes)))
  (pin "1"))
 (symbol
  (lib_id "Device:C_Polarized")
  (at 160.02 44.45 90)
  (unit 1)
  (exclude_from_sim no)
  (in_bom yes)
  (on_board yes)
  (dnp no)
  (fields_autoplaced yes)
  (property "Reference" "C2" (at 159.131 36.83 90) (effects (font (size 1.27 1.27))))
  (property "Value" "100uF" (at 159.131 39.37 90) (effects (font (size 1.27 1.27))))
  (property "Footprint" "Capacitor_THT:CP_Radial_D8.0mm_P3.50mm" (at 163.83 43.4848 0) (effects (font (size 1.27 1.27)) (hide yes)))
  (property "Datasheet" "~" (at 160.02 44.45 0) (effects (font (size 1.27 1.27)) (hide yes)))
  (property "Description" "Polarized capacitor" (at 160.02 44.45 0) (effects (font (size 1.27 1.27)) (hide yes)))
  (pin "2")
  (pin "1"))
 (sheet
  (at 24.13 127)
  (size 39.37 13.97)
  (exclude_from_sim no)
  (in_bom yes)
  (on_board yes)
  (dnp no)
  (fields_autoplaced yes)
  (stroke (width 0.1524) (type solid))
  (fill (color 0 0 0 0.0000))
  (property "Sheetname" "Leitura_Encoders" (at 24.13 126.2884 0) (effects (font (size 1.27 1.27)) (justify left bottom)))
  (property "Sheetfile" "Leitura_Encoders.kicad_sch" (at 24.13 141.5546 0) (effects (font (size 1.27 1.27)) (justify left top))))
 (sheet
  (at 24.13 147.32)
  (size 39.37 13.97)
  (exclude_from_sim no)
  (in_bom yes)
  (on_board yes)
  (dnp no)
  (fields_autoplaced yes)
  (stroke (width 0.1524) (type solid))
  (fill (color 0 0 0 0.0000))
  (property "Sheetname" "Conexoes_Chute" (at 24.13 146.6084 0) (effects (font (size 1.27 1.27)) (justify left bottom)))
  (property "Sheetfile" "Conexoes_Chute.kicad_sch" (at 24.13 161.8746 0) (effects (font (size 1.27 1.27)) (justify left top))))
 (sheet
  (at 24.13 66.04)
  (size 39.37 13.97)
  (exclude_from_sim no)
  (in_bom yes)
  (on_board yes)
  (dnp no)
  (fields_autoplaced yes)
  (stroke (width 0.1524) (type solid))
  (fill (color 0 0 0 0.0000))
  (property "Sheetname" "Modulo_Radio" (at 24.13 65.3284 0) (effects (font (size 1.27 1.27)) (justify left bottom)))
  (property "Sheetfile" "Modulo_Radio.kicad_sch" (at 24.13 80.5946 0) (effects (font (size 1.27 1.27)) (justify left top))))
 (sheet
  (at 24.13 86.36)
  (size 39.37 13.97)
  (exclude_from_sim no)
  (in_bom yes)
  (on_board yes)
  (dnp no)
  (fields_autoplaced yes)
  (stroke (width 0.1524) (type solid))
  (fill (color 0 0 0 0.0000))
  (property "Sheetname" "Conexoes_PonteH" (at 24.13 85.6484 0) (effects (font (size 1.27 1.27)) (justify left bottom)))
  (property "Sheetfile" "Conexoes_PonteH.kicad_sch" (at 24.13 100.9146 0) (effects (font (size 1.27 1.27)) (justify left top))))
 (sheet
  (at 24.13 25.4)
  (size 39.37 13.97)
  (exclude_from_sim no)
  (in_bom yes)
  (on_board yes)
  (dnp no)
  (fields_autoplaced yes)
  (stroke (width 0.1524) (type solid))
  (fill (color 0 0 0 0.0000))
  (property "Sheetname" "Alimentacao_3.3V" (at 24.13 24.6884 0) (effects (font (size 1.27 1.27)) (justify left bottom)))
  (property "Sheetfile" "Alimentacao_5V.kicad_sch" (at 24.13 39.9546 0) (effects (font (size 1.27 1.27)) (justify left top))))
 (sheet
  (at 24.13 106.68)
  (size 39.37 13.97)
  (exclude_from_sim no)
  (in_bom yes)
  (on_board yes)
  (dnp no)
  (fields_autoplaced yes)
  (stroke (width 0.1524) (type solid))
  (fill (color 0 0 0 0.0000))
  (property "Sheetname" "MPU6500" (at 24.13 105.9684 0) (effects (font (size 1.27 1.27)) (justify left bottom)))
  (property "Sheetfile" "MPU6500.kicad_sch" (at 24.13 121.2346 0) (effects (font (size 1.27 1.27)) (justify left top))))
 (sheet
  (at 24.13 45.72)
  (size 39.37 13.97)
  (exclude_from_sim no)
  (in_bom yes)
  (on_board yes)
  (dnp no)
  (fields_autoplaced yes)
  (stroke (width 0.1524) (type solid))
  (fill (color 0 0 0 0.0000))
  (property "Sheetname" "Alarme_Bateria" (at 24.13 45.0084 0) (effects (font (size 1.27 1.27)) (justify left bottom)))
  (property "Sheetfile" "Alarme_Bateria.kicad_sch" (at 24.13 60.2746 0) (effects (font (size 1.27 1.27)) (justify left top))))
 (sheet_instances
  (path ""
   (page "1")))
 (embedded_fonts no))
